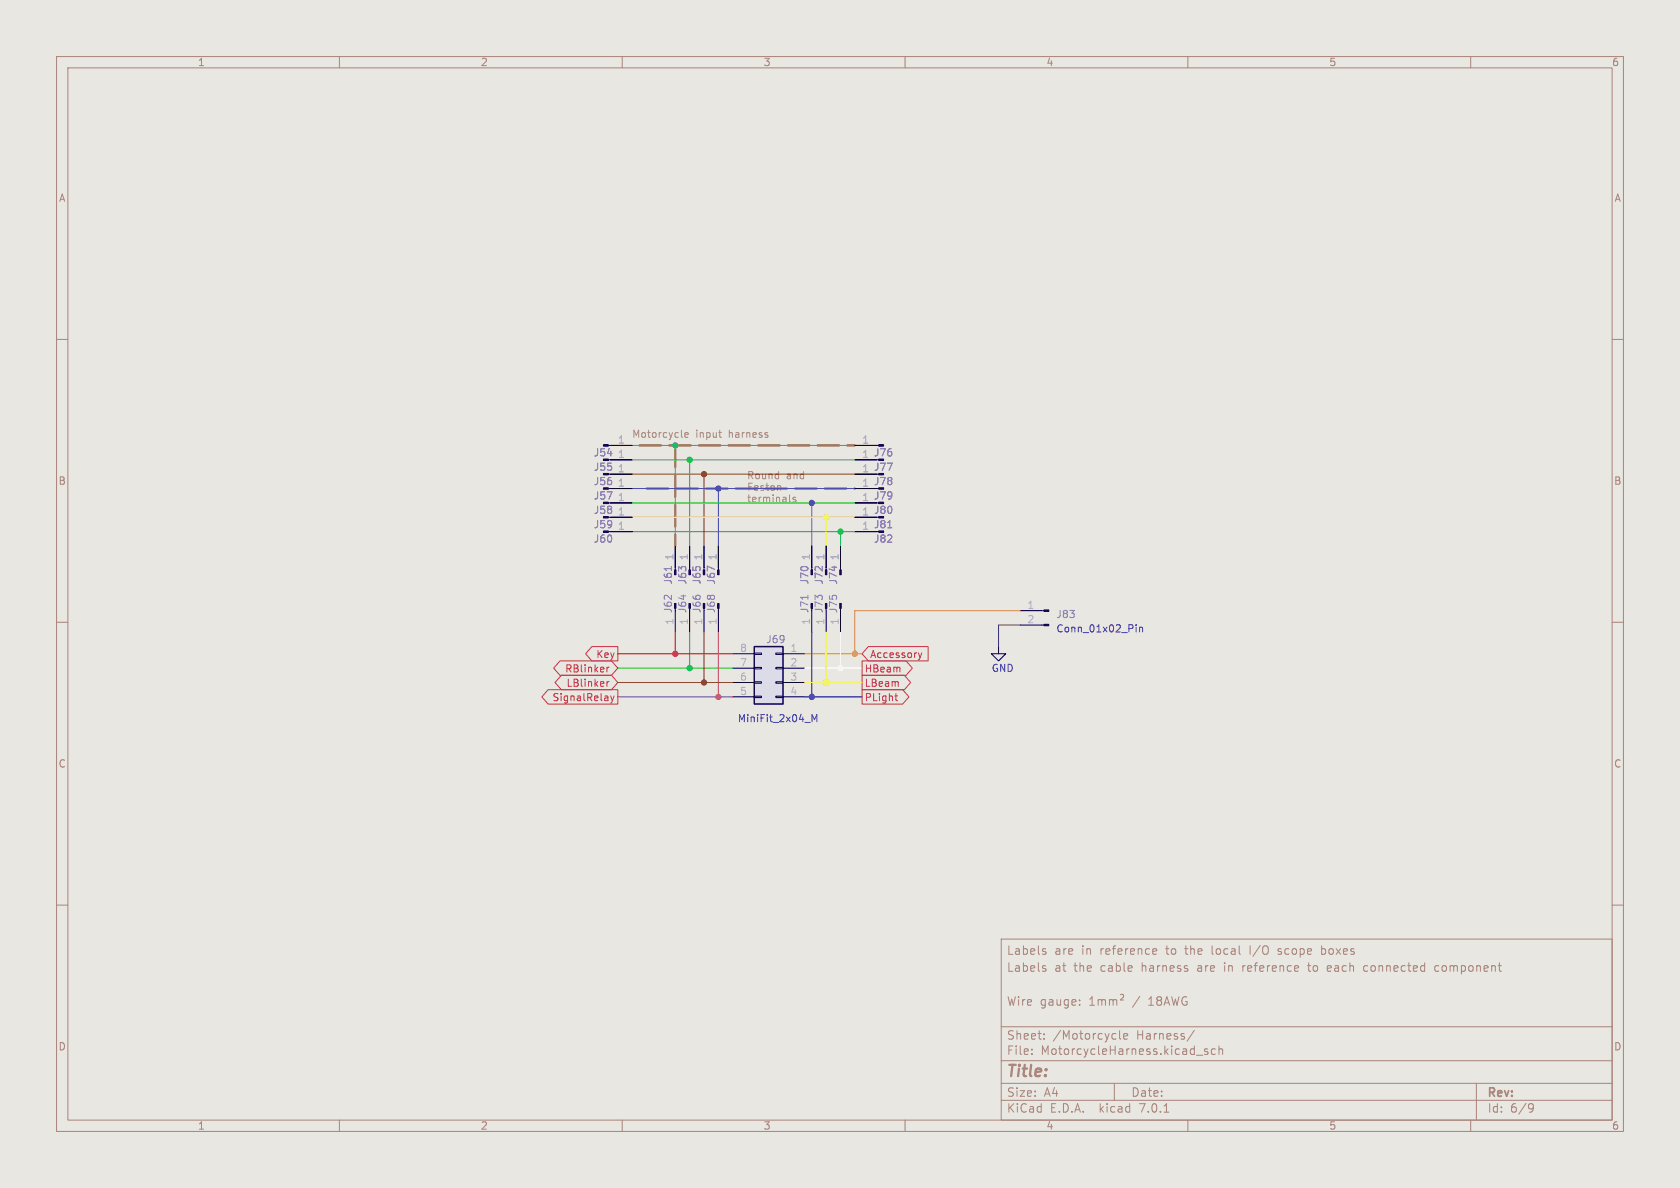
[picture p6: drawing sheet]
<svg xmlns="http://www.w3.org/2000/svg" width="297mm" height="210mm" viewBox="0 0 297 210" stroke-linecap="round" stroke-linejoin="round" font-family="sans-serif">
<path d="M0 0h297v210h-297z" fill="#e8e7e2" stroke="#e8e7e2" stroke-width=".18"/>
<g fill="none" stroke="#aa837a" stroke-width=".18">
<path d="M10 10h277v190h-277zM12 12h273v186h-273zM60 10v2M110 10v2M160 10v2M210 10v2M260 10v2M10 60h2M285 60h2M10 110h2M285 110h2M10 160h2"/>
<path d="M285 160h2M177 166h108v32h-108zM184.7 171.2l.2 .2-.2 .3M184.7 168.2l.2 .2-.2 .3M184.7 170.7l.2 .1M184.7 167.7l.2 .1M190.9 177.6v.1M190.9 176.8v.1M192.6 177.7h.9M192.6 176.6l.5-.4v1.5M194.1 176.7v1M194.1 176.8l.5-.1 .2 .2"/>
<path d="M194.8 176.9l.2-.2 .4 .1v.9M194.8 176.9v.8M196.1 176.8l.5-.1 .2 .2M196.1 176.7v1M196.8 176.9l.2-.2 .4 .1v.9M196.8 176.9v.8M198.1 175.8h.3a.3 .3 0 0 1 .2 .5l-.5 .5h.5M204 167.7l.4 .1 .1 .3-.7 .1M204.4 168.6l-.4 .1M209.9 171.3v.3M229.4 170.7l.2 .4-.7 .1M229.5 171.6l-.1 .1"/>
<path d="M251.7 170.7l.2 .1M251.9 170.2v1.5M251.9 171.6l-.2 .1M264.9 170.7h.5M265.1 171.6l.3 .1M60 198v2M110 198v2M160 198v2M177 194.5h108M177 191.5h108M177 187.5h108M177 181.5h108"/>
<path d="M182.4 186.3v.1M182.4 185.5v.1M184.6 183.6v.1M184.6 182.8v.1M197 191.5v3M197.9 182.2v1.3l.2 .2M198.6 183.2l.8-.1-.1-.3-.4-.1-.3 .2 .1 .7h.6M205.8 196.6h.8M210 198v2M211.1 182.1l-1.2 2M211.5 186.5h1.1M213.5 185.5l-.4-.1-.2 .2 .1 .2 .5 .2v.3h-.6"/>
<path d="M214.9 185.5l-.5-.1-.3 .3v.4l.2 .2h.6M215.5 185.5l.2-.1 .4 .1v.9M215.5 184.9v1.5M260 198v2M261 191.5v6.5M270.5 195.1l.5 .1a.99 .99 0 0 1-.4 1.4h-.2M271.1 195.7l-.2 .3h-.4"/>
</g>
<g fill="none" stroke="#010022" stroke-width=".18">
<path d="M107.9 78.7h3.9M151.1 78.7h3.8M107.9 86.4h3.9M107.9 94h3.9M107.9 91.4h3.9M107.9 81.3h3.9M107.9 88.9h3.9M107.9 83.8h3.9M119.4 96.5v3.8M121.9 96.5v3.8M124.5 96.5v3.8M127 96.5v3.8"/>
<path d="M143.5 96.5v3.8M146 96.5v3.8M148.6 96.5v3.8M151.1 86.4h3.8M151.1 94h3.8M151.1 91.4h3.8M151.1 81.3h3.8M151.1 88.9h3.8M151.1 83.8h3.8M119.4 108v3.8M121.9 108v3.8M124.5 108v3.8"/>
<path d="M127 108v3.8M129.5 115.6h3.8M129.5 118.1h3.8M138.4 115.6h3.8M138.4 118.1h3.8M143.5 108v3.8M146 108v3.8M148.6 108v3.8M180.3 108h3.8M180.3 110.5h3.8M129.5 120.7h3.8M129.5 123.2h3.8"/>
<path d="M138.4 120.7h3.8M138.4 123.2h3.8"/>
</g>
<path d="M156.9 93.3h.8M118.7 100.1v.8M142.8 105.2v.8" fill="none" stroke="#8d7cb6" stroke-width=".18"/>
<path d="M133.3 114.3h5.1v10.2h-5.1z" fill="#dcdbe8" stroke="#dcdbe8" stroke-width=".18"/>
<g fill="none" stroke="#130040" stroke-width=".18">
<path d="M107.5 78.7h.4M154.9 78.7h.4M133.3 118h1.3v.2h-1.3zM133.3 115.4h1.3v.3h-1.3zM137.2 118h1.2v.2h-1.2zM137.2 115.4h1.2v.3h-1.2zM176.5 114.3v1.3h1.3l-1.3 1.2-1.2-1.2h1.2M184.1 110.5h.5M184.1 108h.5M133.3 123.1h1.3v.2h-1.3zM133.3 120.5h1.3v.3h-1.3zM137.2 123.1h1.2v.2h-1.2z"/>
<path d="M137.2 120.5h1.2v.3h-1.2z"/>
</g>
<path d="M133.3 114.3h5.1v10.2h-5.1z" fill="none" stroke="#130040" stroke-width=".25"/>
<path d="M200.9 110.4v.2M200.9 110.9v.8M201.5 110.9v.8M201.5 111l.1-.1h.3l.1 .8M143.6 127.6v-1.3l.4 .9 .4-.9v1.3" fill="none" stroke="#353dd0" stroke-width=".18"/>
<g fill="#130040" stroke="#130040" stroke-width=".18">
<path d="M106.7 78.6h.8v.3h-.8z"/>
<path d="M155.3 78.6h.9v.3h-.9z"/>
<path d="M184.6 110.4h.8v.2h-.8z"/>
<path d="M184.6 107.8h.8v.3h-.8z"/>
</g>
<g fill="none" stroke="#c03d3d" stroke-width=".18">
<path d="M99 116.8h9.1l1.1 1.3-1.1 1.3h-9.1l-1.1-1.3zM99.2 119.4h8.9l1.1 1.3-1.1 1.2h-8.9l-1.1-1.2zM104.6 114.3h4.6v2.5h-4.6l-1.1-1.2zM107.3 117.9v.9M107.7 117.9l-.4 .3M152.4 119.4h7.5l1.1 1.3-1.1 1.2h-7.5zM152.4 116.8h7.8l1.1 1.3-1.1 1.3h-7.8zM153.5 114.3h10.6v2.5h-10.6l-1.1-1.2zM162.4 115.4l.3 .8M162.7 116.2l-.2 .4M163 115.4l-.3 .8M96.9 121.9h12.3v2.6h-12.3l-1.1-1.3z"/>
<path d="M107.3 120.5v.8M107.7 120.5l-.4 .2M108 123l.3 .9M108.3 123.9l-.3 .4M108.6 123l-.3 .9M152.4 121.9h7.2l1.1 1.3-1.1 1.3h-7.2zM158.2 123h.5M158.4 123.8l.3 .1"/>
</g>
<path d="M121.1 76.9l.6-.1-.1-.3h-.3l-.2 .1v.7h.5M127.1 76.5h.4M127.4 77.3h.1M135.7 77v.3M137.9 85.9l.1 .8M140.7 88l-.3-.1-.2 .2v.2l.5 .1v.3h-.5" fill="none" stroke="#a4907e" stroke-width=".18"/>
<path d="M113 78.7h38.1M119.4 78.7v17.8M114.3 86.4h36.8" fill="none" stroke="#804d00" stroke-width=".35" stroke-dasharray="3.8 1.4"/>
<path d="M111.8 86.4h39.3M127 86.4v10.1M143.5 88.9v7.6" fill="none" stroke="#5256d0" stroke-width=".18"/>
<path d="M111.8 81.3h39.3M111.8 94h39.3M111.8 88.9h39.3M121.9 81.3v15.2M148.6 94v2.5M109.2 118.1h20.3M121.9 111.8v6.3" fill="none" stroke="#00c200" stroke-width=".18"/>
<path d="M142.2 115.6h10.2M180.3 108h-29.2v7.6" fill="none" stroke="#f90" stroke-width=".18"/>
<path d="M111.8 91.4h39.3M146 91.4v5.1M146 111.8v8.9M142.2 120.7h10.2" fill="none" stroke="#ff0" stroke-width=".18"/>
<path d="M142.2 118.1h10.2M148.6 111.8v6.3" fill="none" stroke="#fff" stroke-width=".18"/>
<path d="M143.5 111.8v11.4M142.2 123.2h10.2" fill="none" stroke="#00f" stroke-width=".18"/>
<path d="M109.2 115.6h20.3M119.4 111.8v3.8" fill="none" stroke="#f00" stroke-width=".18"/>
<path d="M180.3 110.5h-3.8v3.8" fill="none" stroke="#484848" stroke-width=".18"/>
<path d="M127 111.8v11.4M109.2 123.2h20.3" fill="none" stroke="#c200c2" stroke-width=".18"/>
<path d="M111.8 78.7h39.3M119.4 78.7v17.8" fill="none" stroke="#00c2c2" stroke-width=".18"/>
<path d="M111.8 83.8h39.3M124.5 83.8v12.7M124.5 111.8v8.9M109.2 120.7h20.3" fill="none" stroke="#804d00" stroke-width=".18"/>
<g fill="#ff0" stroke="#ff0" stroke-width=".18">
<circle cx="146" cy="91.4" r=".46"/>
<circle cx="146" cy="120.7" r=".46"/>
</g>
<g fill="#4026c4" stroke="#4026c4" stroke-width=".18">
<circle cx="143.5" cy="88.9" r=".46"/>
<circle cx="127" cy="86.4" r=".46"/>
</g>
<g fill="#804d00" stroke="#804d00" stroke-width=".18">
<circle cx="124.5" cy="83.8" r=".46"/>
<circle cx="124.5" cy="120.7" r=".46"/>
</g>
<g fill="#00c200" stroke="#00c200" stroke-width=".18">
<circle cx="148.6" cy="94" r=".46"/>
<circle cx="121.9" cy="81.3" r=".46"/>
<circle cx="121.9" cy="118.1" r=".46"/>
</g>
<circle cx="127" cy="123.2" r=".46" fill="#c200c2" stroke="#c200c2" stroke-width=".18"/>
<circle cx="143.5" cy="123.2" r=".46" fill="#00f" stroke="#00f" stroke-width=".18"/>
<circle cx="148.6" cy="118.1" r=".46" fill="#fff" stroke="#fff" stroke-width=".18"/>
<circle cx="151.1" cy="115.6" r=".46" fill="#f90" stroke="#f90" stroke-width=".18"/>
<circle cx="119.4" cy="115.6" r=".46" fill="#f00" stroke="#f00" stroke-width=".18"/>
<circle cx="119.4" cy="78.7" r=".46" fill="#00c2c2" stroke="#00c2c2" stroke-width=".18"/>
<text font-size="2.8" fill="#aa837a" x="178" y="190.8">Title:</text>
<g font-size="2.1" fill="#aa837a">
<text x="178" y="171.9">Labels</text>
<text x="178" y="168.9">Labels</text>
<text x="186.4" y="171.9">at</text>
<text x="186.4" y="168.9">are</text>
<text x="189.9" y="171.9">the</text>
<text x="191.2" y="168.9">in</text>
<text x="194.5" y="168.9">reference</text>
<text x="194.6" y="171.9">cable</text>
<text x="201.9" y="171.9">harness</text>
<text x="206.3" y="168.9">to</text>
<text x="209.7" y="168.9">the</text>
<text x="211.8" y="171.9">are</text>
<text x="214.4" y="168.9">local</text>
<text x="216.6" y="171.9">in</text>
<text x="219.9" y="171.9">reference</text>
<text x="221.2" y="168.9">I/O</text>
<text x="226.3" y="168.9">scope</text>
<text x="231.6" y="171.9">to</text>
<text x="234" y="168.9">boxes</text>
<text x="235.1" y="171.9">each</text>
<text x="241.6" y="171.9">connected</text>
<text x="254.2" y="171.9">component</text>
<text x="178" y="177.9">Wire</text>
<text x="183.9" y="177.9">gauge:</text>
<text x="200.3" y="177.9">/</text>
<text x="203.1" y="177.9">18AWG</text>
<text x="178" y="183.9">Sheet:</text>
<text x="186.2" y="183.9">/Motorcycle</text>
<text x="200.9" y="183.9">Harness/</text>
<text x="178" y="186.6">File:</text>
<text x="184" y="186.6">MotorcycleHarness.kicad_sch</text>
<text x="178" y="196.8">KiCad</text>
<text x="178" y="194">Size:</text>
<text x="184.6" y="194">A4</text>
<text x="185.7" y="196.8">E.D.A.</text>
<text x="194.4" y="196.8">kicad</text>
<text x="200" y="194">Date:</text>
<text x="201.5" y="196.8">7.0.1</text>
<text x="263" y="194.2">Rev:</text>
<text x="263" y="196.8">Id:</text>
<text x="267" y="196.8">6/9</text>
</g>
<g font-size="1.8" fill="#aa837a">
<text x="35" y="11.8">1</text>
<text x="85" y="11.8">2</text>
<text x="135" y="11.8">3</text>
<text x="185" y="11.8">4</text>
<text x="235" y="11.8">5</text>
<text x="285" y="11.8">6</text>
<text x="10.4" y="35.8">A</text>
<text x="285.4" y="35.8">A</text>
<text x="10.3" y="85.8">B</text>
<text x="285.3" y="85.8">B</text>
<text x="10.3" y="135.8">C</text>
<text x="285.3" y="135.8">C</text>
<text x="10.3" y="185.8">D</text>
<text x="285.3" y="185.8">D</text>
<text x="35" y="199.8">1</text>
<text x="85" y="199.8">2</text>
<text x="135" y="199.8">3</text>
<text x="185" y="199.8">4</text>
<text x="235" y="199.8">5</text>
<text x="285" y="199.8">6</text>
</g>
<g font-size="1.8" fill="#a4907e">
<text x="111.8" y="77.5">Motorcycle</text>
<text x="123" y="77.5">input</text>
<text x="128.9" y="77.5">harness</text>
<text x="132.1" y="84.8">Round</text>
<text x="132.1" y="86.8">Feston</text>
<text x="132.1" y="88.9">terminals</text>
<text x="139" y="84.8">and</text>
</g>
<g font-size="1.8" fill="#8d7cb6">
<text x="104.9" y="83.4">J55</text>
<text x="104.9" y="80.8">J54</text>
<text x="152.4" y="81">1 J76</text>
<text x="104.9" y="88.5">J57</text>
<text x="104.9" y="85.9">J56</text>
<text x="152.4" y="86.1">1 J78</text>
<text x="152.4" y="88.6">1 J79</text>
<text x="104.9" y="93.5">J59</text>
<text x="104.9" y="91">J58</text>
<text x="152.4" y="91.2">1 J80</text>
<text x="104.9" y="96.1">J60</text>
<text x="154.5" y="96.1">J82</text>
<text x="118.9" y="103.4" transform="rotate(-90 118.9 103.4)">J61</text>
<text x="121.5" y="103.4" transform="rotate(-90 121.5 103.4)">J63</text>
<text x="124" y="103.4" transform="rotate(-90 124 103.4)">J65</text>
<text x="126.6" y="103.4" transform="rotate(-90 126.6 103.4)">J67</text>
<text x="143.1" y="103.4" transform="rotate(-90 143.1 103.4)">J70</text>
<text x="145.6" y="103.4" transform="rotate(-90 145.6 103.4)">J72</text>
<text x="148.1" y="103.4" transform="rotate(-90 148.1 103.4)">J74</text>
<text x="119.1" y="110.5" transform="rotate(-90 119.1 110.5)">1 J62</text>
<text x="121.7" y="110.5" transform="rotate(-90 121.7 110.5)">1 J64</text>
<text x="124.2" y="110.5" transform="rotate(-90 124.2 110.5)">1 J66</text>
<text x="126.7" y="110.5" transform="rotate(-90 126.7 110.5)">1 J68</text>
<text x="135.4" y="113.9">J69</text>
<text x="143.3" y="110.5" transform="rotate(-90 143.3 110.5)">1 J71</text>
<text x="145.8" y="110.5" transform="rotate(-90 145.8 110.5)">1 J73</text>
<text x="148.3" y="110.5" transform="rotate(-90 148.3 110.5)">1 J75</text>
<text x="186.7" y="109.4">J83</text>
</g>
<g font-size="1.8" fill="#b4afbe">
<text x="109.2" y="81">1</text>
<text x="109.2" y="78.5">1</text>
<text x="109.2" y="83.6">1</text>
<text x="152.4" y="83.6">1 J77</text>
<text x="152.4" y="78.5">1</text>
<text x="109.2" y="86.1">1</text>
<text x="109.2" y="88.6">1</text>
<text x="109.2" y="93.7">1</text>
<text x="109.2" y="91.2">1</text>
<text x="152.4" y="93.7">1 J81</text>
<text x="119.1" y="99.1" transform="rotate(-90 119.1 99.1)">1</text>
<text x="121.7" y="99.1" transform="rotate(-90 121.7 99.1)">1</text>
<text x="124.2" y="99.1" transform="rotate(-90 124.2 99.1)">1</text>
<text x="126.7" y="99.1" transform="rotate(-90 126.7 99.1)">1</text>
<text x="143.3" y="99.1" transform="rotate(-90 143.3 99.1)">1</text>
<text x="145.8" y="99.1" transform="rotate(-90 145.8 99.1)">1</text>
<text x="148.3" y="99.1" transform="rotate(-90 148.3 99.1)">1</text>
<text x="181.6" y="107.7">1</text>
<text x="181.6" y="110.2">2</text>
<text x="130.8" y="117.9">7</text>
<text x="130.8" y="115.3">8</text>
<text x="139.7" y="115.3">1</text>
<text x="139.7" y="117.9">2</text>
<text x="130.8" y="122.9">5</text>
<text x="130.8" y="120.4">6</text>
<text x="139.7" y="120.4">3</text>
<text x="139.7" y="122.9">4</text>
</g>
<g font-size="1.8" fill="#353dd0">
<text x="186.7" y="112">Conn_01x02_Pin</text>
<text x="175.3" y="118.9">GND</text>
<text x="130.4" y="127.8">MiniFit_2x04_M</text>
</g>
<g font-size="1.8" fill="#c03d3d">
<text x="99.8" y="119">RBlinker</text>
<text x="105.3" y="116.5">Key</text>
<text x="152.9" y="119">HBeam</text>
<text x="153.8" y="116.5">Accessory</text>
<text x="97.5" y="124.1">SignalRelay</text>
<text x="100" y="121.6">LBlinker</text>
<text x="152.9" y="124.1">PLight</text>
<text x="152.9" y="121.6">LBeam</text>
</g>
</svg>
